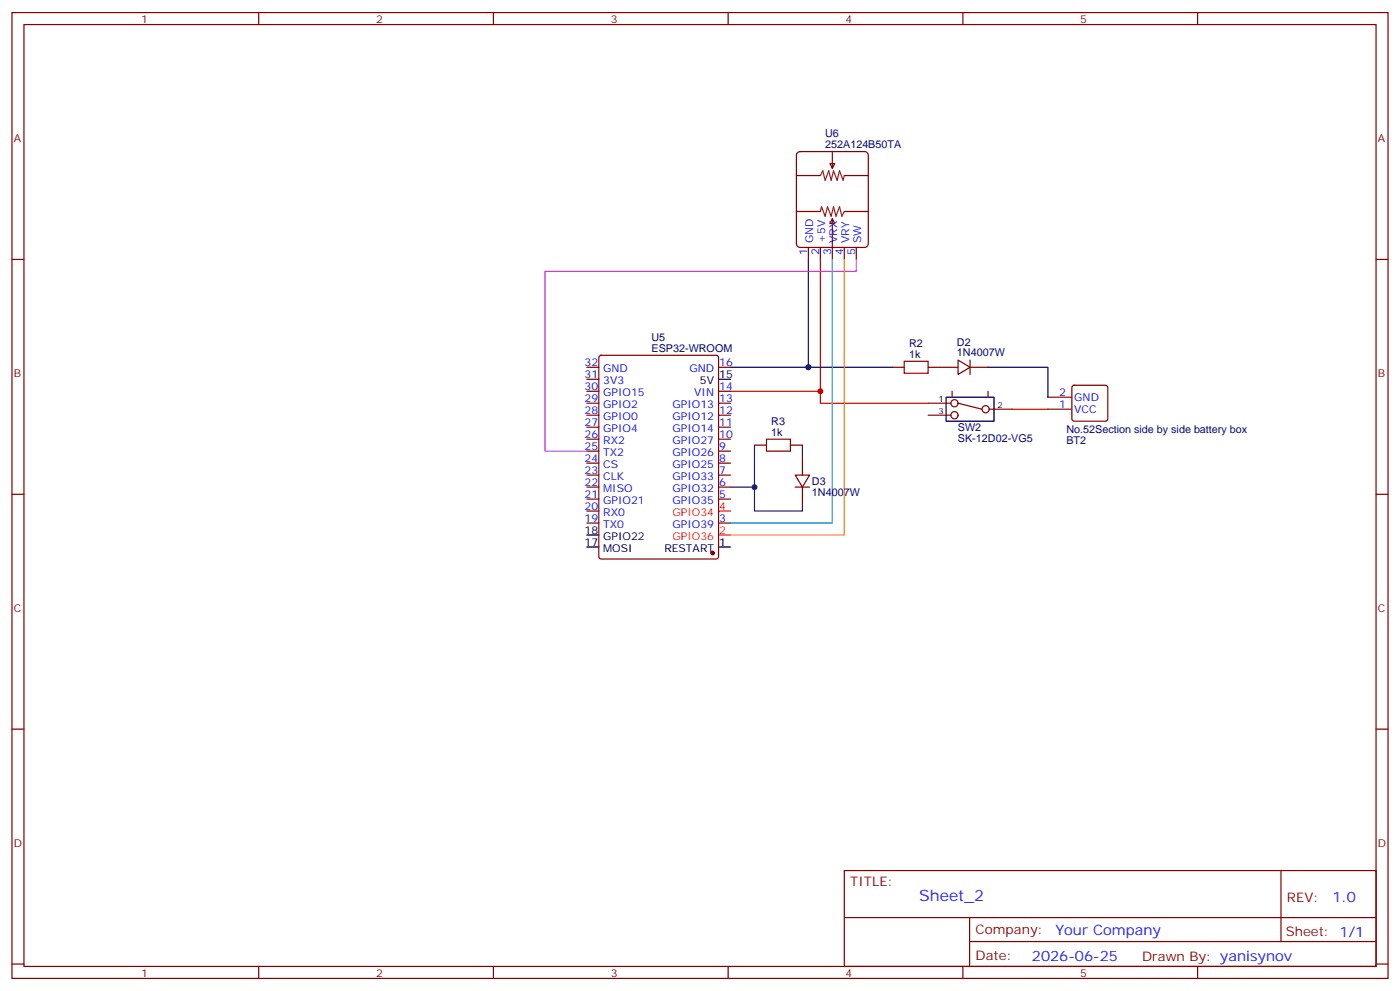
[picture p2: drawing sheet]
<svg xmlns="http://www.w3.org/2000/svg" width="412mm" height="292mm" viewBox="0 0 412 292" stroke-linecap="round" stroke-linejoin="round" font-family="sans-serif">
<g fill="none" stroke="#870000" stroke-width=".35">
<path d="M3.5 3.7h405.4v284.3h-405.4zM7.1 7.2h398.2v277.3h-398.2zM76.2 3.7v3.5M145.3 3.7v3.5M214.5 3.7v3.5M283.6 3.7v3.5M352.8 3.7v3.5M234.6 51.7h7.1M234.8 45.1l.9-.5h19l.9 .5 .2 .6v26.1l-.5 .8-.6 .2h-19l-.9-.4-.2-.6v-26.1zM244.5 48.2h1.4l-.7 1.4zM245.2 44.6v5M248.7 51.7h7.1"/>
<path d="M3.5 76.4h3.6M234.6 62.3h7.1M238.1 72.8v3.6M241.7 72.8v3.6M245.2 64.4l.7 1.4h-1.4zM245.2 64.4v12M248.7 62.3h7.1M248.7 72.8v3.6M252.2 72.8v3.6M405.3 76.4h3.6M172.9 118.7h3.5M172.9 115.2h3.5"/>
<path d="M172.9 111.7h3.5M172.9 108.1h3.5M176.6 104.8l.5-.2h33.9l.6 .4 .1 58.9-.5 .6-34.1 .1-.7-.5v-58.8zM211.7 118.7h3.5M211.7 115.2h3.5M211.7 108.1h3.5M262.8 108.1h3.5M273.4 118.7h6.7M273.4 108.1h8.8M280.5 115.2v1.7M282.2 106l3.6 2.1-3.6 2.1zM282.2 118.7l7.1 1.8"/>
<path d="M285.8 108.1h5.2M285.8 106v4.2M291 115.2v1.7M308.7 116.9h7M316 113.6l.4-.2h9.2l.5 .2 .2 .5v9.2l-.2 .5-.5 .2h-9.2l-.5-.2-.2-.5v-9.2zM172.9 139.9h3.5M172.9 136.3h3.5M172.9 132.8h3.5M172.9 129.3h3.5M172.9 125.8h3.5M172.9 122.2h3.5M211.7 139.9h3.5"/>
<path d="M211.7 136.3h3.5M211.7 132.8h3.5M211.7 129.3h3.5M211.7 125.8h3.5M211.7 122.2h3.5M222.2 131.1h3.6M232.8 131.1h3.6M234.2 139.9h4.3l-2.1 3.5zM236.4 134.6v5.3M273.4 122.2h6.7M291.4 120.5h6.7M308.7 120.5h7"/>
<path d="M3.5 145.5h3.6M172.9 154h3.5M172.9 150.5h3.5M172.9 146.9h3.5M172.9 143.4h3.5M211.7 154h3.5M211.7 146.9h3.5M211.7 143.4h3.5M234.2 143.4h4.3M236.4 143.4v5.3M405.3 145.5h3.6M3.5 214.7h3.6"/>
<path d="M405.3 214.7h3.6M248.7 256.3h156.6v28.2h-156.6zM377.3 256.3v20.9M248.7 270.1h156.5M285.6 277.2h119.6M285.6 270.1v14.2M3.5 283.8h3.6M76.2 284.5v3.5M145.3 284.5v3.5M214.5 284.5v3.5M283.6 284.5v3.5M352.8 284.5v3.5"/>
<path d="M405.3 283.8h3.6"/>
<circle cx="281.2" cy="118.7" r="1.06"/>
<circle cx="281.2" cy="122.2" r="1.06"/>
<circle cx="290.3" cy="120.5" r="1.06"/>
</g>
<path d="M238.1 76.4v31.7h-22.9M211.7 111.7h3.5M238.1 108.1h24.7M278.7 116.9h14.1v7.1h-14.1zM291 108.1h17.7v8.8M172.9 157.5h3.5M172.9 161h3.5M211.7 161h3.5" fill="none" stroke="#000" stroke-width=".35"/>
<path d="M241.7 76.4v42.3h31.7M215.2 115.2h26.5M298.1 120.5h10.6M211.7 150.5h3.5M211.7 157.5h3.5" fill="none" stroke="#f00" stroke-width=".35"/>
<circle cx="209.9" cy="162.8" r=".53" fill="#870000" stroke="#870000" stroke-width=".35"/>
<path d="M241.7 51.7l.7-1.4 .7 2.8 1-2.8 .7 2.8 .7-2.8 1.1 2.8 .7-2.8 1.1 2.8 .3-1.4M241.7 62.3l.3-1.4 1.1 2.8 .7-2.8 1 2.8 .7-2.8 .7 2.8 1.1-2.8 .7 2.8 .7-1.4" fill="none" stroke="#8c2424" stroke-width=".35"/>
<path d="M266.3 106.4h7.1v3.5h-7.1zM225.8 129.3h7v3.5h-7z" fill="none" stroke="#a10000" stroke-width=".35"/>
<path d="M252.2 76.4v3.5h-91.7v52.9h12.4" fill="none" stroke="#c3f" stroke-width=".35"/>
<path d="M248.7 76.4v81.1h-33.5" fill="none" stroke="#ff8700" stroke-width=".35"/>
<path d="M245.2 76.4v77.6h-30" fill="none" stroke="#09f" stroke-width=".35"/>
<path d="M222.2 131.1v12.3h-7M236.4 131.1v3.5M222.2 143.4v7.1h14.2v-1.8" fill="none" stroke="#008700" stroke-width=".35"/>
<circle cx="238.1" cy="108.1" r=".88" fill="#000"/>
<circle cx="241.7" cy="115.2" r=".88" fill="#f00"/>
<circle cx="222.3" cy="143.4" r=".88" fill="#090"/>
<text font-size="4.6" fill="#00f" x="270.8" y="265.3">Sheet_2</text>
<g font-size="4.2" fill="#00f">
<text x="392.5" y="265.6">1.0</text>
<text x="310.9" y="275.1">Your Company</text>
<text x="304" y="282.9">2026-06-25</text>
</g>
<g font-size="3.9" fill="#800">
<text x="250.5" y="260.9">TITLE:</text>
<text x="379.1" y="265.6">REV:</text>
<text x="287.4" y="275.1">Company:</text>
<text x="378.7" y="275.7">Sheet: 1/1</text>
<text x="287.4" y="282.8">Date:</text>
<text x="336.4" y="282.8">Drawn By: yanisynov</text>
</g>
<g font-size="3.2" fill="#800">
<text x="41.6" y="6.7">1</text>
<text x="110.8" y="6.7">2</text>
<text x="179.9" y="6.7">3</text>
<text x="249.1" y="6.7">4</text>
<text x="318.2" y="6.7">5</text>
<text x="4.1" y="41.8">A</text>
<text x="405.9" y="41.8">A</text>
<text x="4.1" y="110.9">B</text>
<text x="405.9" y="110.9">B</text>
<text x="4.1" y="180.1">C</text>
<text x="405.9" y="180.1">C</text>
<text x="4.1" y="249.2">D</text>
<text x="405.9" y="249.2">D</text>
<text x="41.6" y="287.5">1</text>
<text x="110.8" y="287.5">2</text>
<text x="179.9" y="287.5">3</text>
<text x="249.1" y="287.5">4</text>
<text x="318.2" y="287.5">5</text>
</g>
<g font-size="3.2" fill="#000080">
<text x="243.1" y="40.4">U6</text>
<text x="243.1" y="43.6">252A124B50TA</text>
<text x="191.9" y="100.4">U5</text>
<text x="281.9" y="101.8">D2</text>
<text x="191.9" y="103.5">ESP32-WROOM</text>
<text x="267.8" y="105.3">1k</text>
<text x="267.8" y="102.1">R2</text>
<text x="281.9" y="105">1N4007W</text>
<text x="227.2" y="125.1">R3</text>
<text x="227.2" y="128.2">1k</text>
<text x="282.2" y="130.1">SK-12D02-VG5</text>
<text x="282.2" y="127">SW2</text>
<text x="314.1" y="127.5">No.52Section side by side battery box</text>
<text x="314.1" y="130.7">BT2</text>
<text x="239.2" y="142.8">D3</text>
<text x="239.2" y="145.9">1N4007W</text>
</g>
<g font-size="3.2" fill="#00f">
<text x="239.5" y="71.5" transform="rotate(-90 239.5 71.5)">GND</text>
<text x="243.1" y="71.5" transform="rotate(-90 243.1 71.5)">+5V</text>
<text x="246.6" y="71.5" transform="rotate(-90 246.6 71.5)">VRX</text>
<text x="250.1" y="71.5" transform="rotate(-90 250.1 71.5)">VRY</text>
<text x="253.6" y="71.5" transform="rotate(-90 253.6 71.5)">SW</text>
<text x="237.8" y="75" transform="rotate(-90 237.8 75)">1</text>
<text x="241.3" y="75" transform="rotate(-90 241.3 75)">2</text>
<text x="244.8" y="75" transform="rotate(-90 244.8 75)">3</text>
<text x="248.4" y="75" transform="rotate(-90 248.4 75)">4</text>
<text x="251.9" y="75" transform="rotate(-90 251.9 75)">5</text>
<text x="172.2" y="107.8">32</text>
<text x="211.8" y="107.8">16</text>
<text x="172.2" y="111.3">31</text>
<text x="177.7" y="113.1">3V3</text>
<text x="177.7" y="109.5">GND</text>
<text x="203.1" y="109.5">GND</text>
<text x="172.2" y="118.4">29</text>
<text x="172.2" y="114.8">30</text>
<text x="177.7" y="116.6">GPIO15</text>
<text x="204.5" y="116.6">VIN</text>
<text x="211.8" y="114.8">14</text>
<text x="211.8" y="118.4">13</text>
<text x="312" y="116.6">2</text>
<text x="316.4" y="118">GND</text>
<text x="172.2" y="125.4">27</text>
<text x="172.2" y="121.9">28</text>
<text x="177.7" y="123.6">GPIO0</text>
<text x="177.7" y="120.1">GPIO2</text>
<text x="198.1" y="120.1">GPIO13</text>
<text x="198.1" y="123.6">GPIO12</text>
<text x="211.8" y="121.9">12</text>
<text x="211.8" y="125.4">11</text>
<text x="312" y="120.1">1</text>
<text x="316.4" y="121.5">VCC</text>
<text x="172.2" y="128.9">26</text>
<text x="177.7" y="130.7">RX2</text>
<text x="177.7" y="127.2">GPIO4</text>
<text x="198.1" y="127.2">GPIO14</text>
<text x="198.1" y="130.7">GPIO27</text>
<text x="211.8" y="128.9">10</text>
<text x="172.2" y="136">24</text>
<text x="172.2" y="132.5">25</text>
<text x="177.7" y="137.8">CS</text>
<text x="177.7" y="134.2">TX2</text>
<text x="198.1" y="134.2">GPIO26</text>
<text x="198.1" y="137.8">GPIO25</text>
<text x="211.8" y="132.5">9</text>
<text x="211.8" y="136">8</text>
<text x="172.2" y="143.1">22</text>
<text x="172.2" y="139.5">23</text>
<text x="177.7" y="141.3">CLK</text>
<text x="198.1" y="141.3">GPIO33</text>
<text x="211.8" y="139.5">7</text>
<text x="211.8" y="143.1">6</text>
<text x="172.2" y="146.6">21</text>
<text x="177.7" y="148.3">GPIO21</text>
<text x="177.7" y="144.8">MISO</text>
<text x="198.1" y="144.8">GPIO32</text>
<text x="198.1" y="148.3">GPIO35</text>
<text x="211.8" y="146.6">5</text>
<text x="172.2" y="153.6">19</text>
<text x="172.2" y="150.1">20</text>
<text x="177.7" y="155.4">TX0</text>
<text x="177.7" y="151.9">RX0</text>
<text x="198.1" y="155.4">GPIO39</text>
<text x="211.8" y="153.6">3</text>
</g>
<g font-size="3.2">
<text x="206.2" y="113.1">5V</text>
<text x="211.8" y="111.3">15</text>
<text x="172.2" y="160.7">17</text>
<text x="172.2" y="157.2">18</text>
<text x="177.7" y="158.9">GPIO22</text>
<text x="211.8" y="160.7">1</text>
<text x="177.7" y="162.5">MOSI</text>
<text x="195.7" y="162.5">RESTART</text>
</g>
<g font-size="3.2" fill="#f00">
<text x="198.1" y="151.9">GPIO34</text>
<text x="211.8" y="150.1">4</text>
<text x="198.1" y="158.9">GPIO36</text>
<text x="211.8" y="157.2">2</text>
</g>
<g font-size="2.5">
<text x="276.4" y="118.4">1</text>
<text x="276.4" y="121.9">3</text>
<text x="293.9" y="120.1">2</text>
</g>
</svg>
